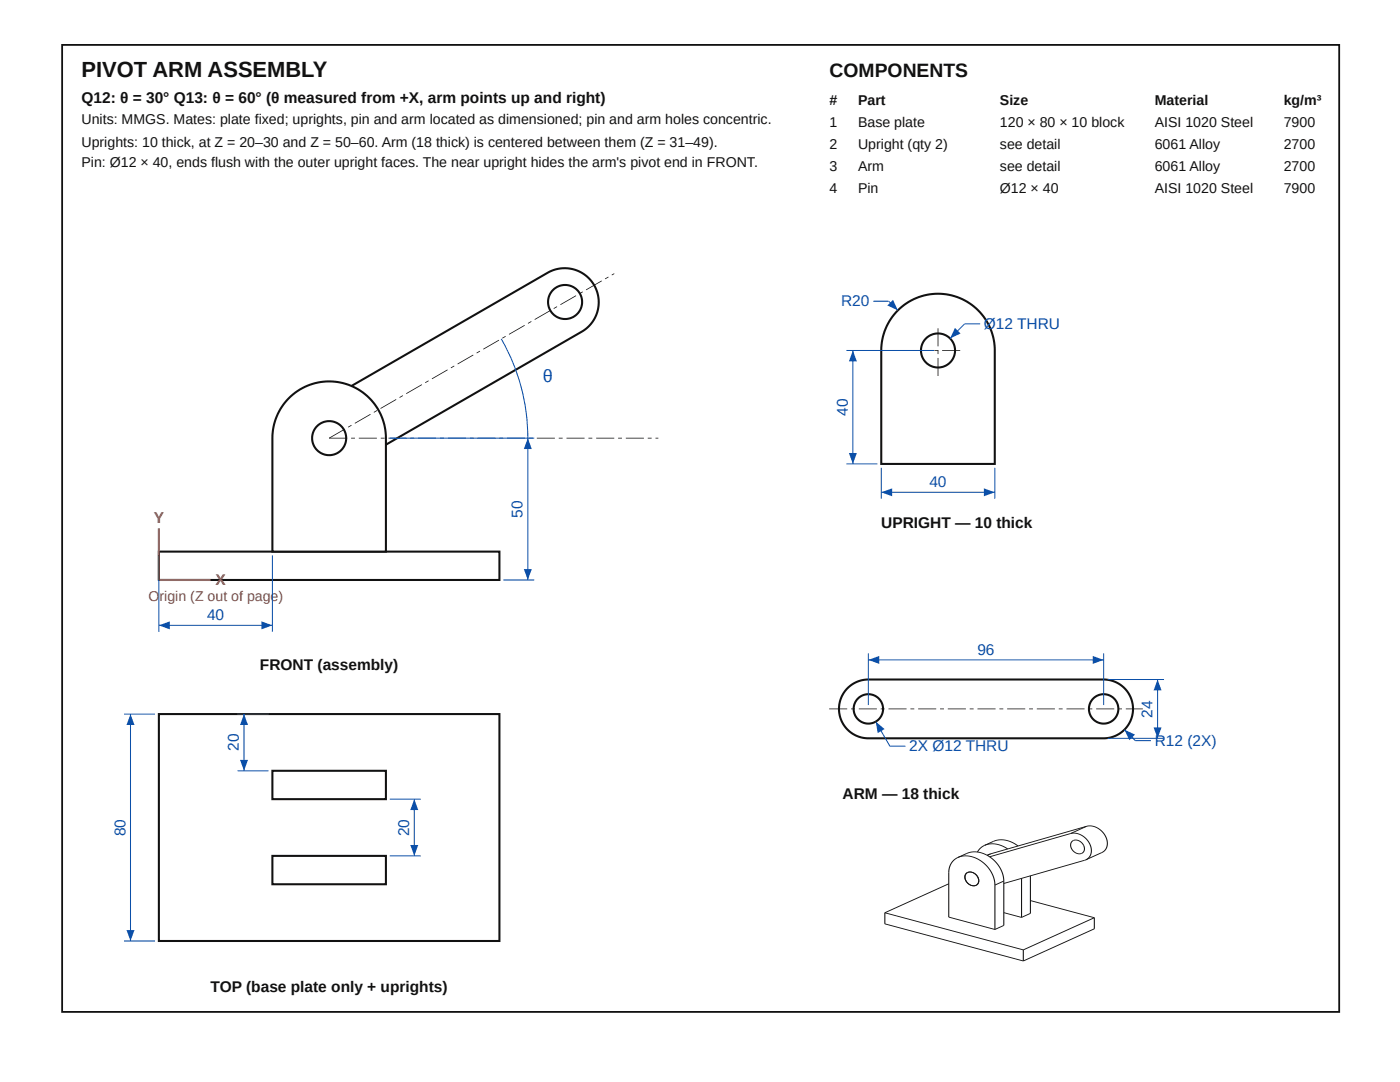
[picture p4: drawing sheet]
<svg xmlns="http://www.w3.org/2000/svg" width="279mm" height="216mm" viewBox="0 0 279 216" stroke-linecap="round" stroke-linejoin="round" font-family="sans-serif">
<g fill="none" stroke="#111" stroke-width=".41">
<path d="M60.9 82.6l1.4-1.1 47.1-27.1a6.8 6.8 0 0 1 9.2 2.5 6.8 6.8 0 0 1-2.4 9.2l-47.1 27.2a6.8 6.8 0 0 1-8.7-1.8 6.8 6.8 0 0 1 .5-8.9zM31.7 110.1h68v5.6h-68z"/>
<circle cx="112.8" cy="60.3" r="3.4"/>
</g>
<path d="M57.7 79.4a11.3 11.3 0 0 1 12.3-2.4 11.3 11.3 0 0 1 7 10.4v22.7h-22.6v-22.7a11.3 11.3 0 0 1 3.3-8z" fill="#fff"/>
<g fill="none" stroke="#111" stroke-width=".41">
<path d="M57.7 79.4a11.3 11.3 0 0 1 12.3-2.4 11.3 11.3 0 0 1 7 10.4v22.7h-22.6v-22.7a11.3 11.3 0 0 1 3.3-8z"/>
<circle cx="65.7" cy="87.4" r="3.4"/>
</g>
<g fill="#111">
<path d="M65.7 87.4l3.1-1.8v.1l-3.1 1.8zM69.4 85.2l.7-.4 .1 .1-.7 .4zM70.8 84.4l3.1-1.8 .1 .1-3.1 1.8zM74.6 82.2l.6-.4 .1 .2-.7 .3zM75.9 81.4l3.1-1.8 .1 .2-3.1 1.8zM79.7 79.3l.7-.4v.1l-.6 .4zM81 78.5l3.2-1.8v.1l-3.1 1.8zM84.8 76.3l.7-.4 .1 .1-.7 .4zM86.2 75.5l3.1-1.8 .1 .2-3.2 1.8zM90 73.3l.6-.3 .1 .1-.7 .4zM91.3 72.6l3.1-1.8 .1 .1-3.1 1.8zM95.1 70.4l.6-.4 .1 .1-.6 .4zM96.4 69.6l3.1-1.8 .1 .1-3.1 1.8zM100.2 67.4l.7-.4 .1 .2-.7 .4zM101.5 66.7l3.2-1.9v.2l-3.1 1.8zM105.3 64.5l.7-.4 .1 .1-.7 .4zM106.7 63.7l3.1-1.8 .1 .1-3.1 1.8zM110.5 61.5l.6-.4 .1 .2-.7 .3zM111.8 60.7l3.1-1.8 .1 .2-3.1 1.8zM115.6 58.5l.7-.3v.1l-.6 .4zM116.9 57.8l3.2-1.8v.1l-3.1 1.8zM120.7 55.6l.7-.4 .1 .1-.7 .4zM122.1 54.8l.4-.3 .1 .2-.5 .2z"/>
<path d="M65.7 87.4h3.6v.1h-3.6zM70.1 87.4h.7v.1h-.7zM71.6 87.4h3.6v.1h-3.6zM76 87.4h.8v.1h-.8zM77.5 87.4h3.6v.1h-3.6zM81.9 87.4h.8v.1h-.8zM83.5 87.4h3.6v.1h-3.6zM87.8 87.4h.8v.1h-.8zM89.4 87.4h3.6v.1h-3.6zM93.8 87.4h.7v.1h-.7zM95.3 87.4h3.6v.1h-3.6zM99.7 87.4h.7v.1h-.7zM101.2 87.4h3.6v.1h-3.6zM105.6 87.4h.8v.1h-.8zM107.1 87.4h3.6v.1h-3.6zM111.5 87.4h.8v.1h-.8zM113.1 87.4h3.6v.1h-3.6zM117.4 87.4h.8v.1h-.8zM119 87.4h3.6v.1h-3.6zM123.4 87.4h.7v.1h-.7zM124.9 87.4h3.6v.1h-3.6zM129.3 87.4h.7v.1h-.7zM130.8 87.4h.6v.1h-.6z"/>
</g>
<path d="M100 67.6a39.6 39.6 0 0 1 5.3 19.8M31.7 124.8h22.7" fill="none" stroke="#0b4fa8" stroke-width=".21"/>
<path d="M31.7 105.4v10.3h10.3" fill="none" stroke="#c0392b" stroke-width=".41"/>
<path d="M31.7 110.8v15.3M54.4 110.8v15.3" fill="none" stroke="#0b4fa8" stroke-width=".2"/>
<g fill="#0b4fa8">
<path d="M31.7 124.8l2.2-.8v1.6z"/>
<path d="M52.2 124l2.2 .8-2.2 .8z"/>
</g>
<path d="M77.8 87.4h28.8M100.4 115.7h6.2" fill="none" stroke="#0b4fa8" stroke-width=".2"/>
<path d="M105.3 87.4v28.3" fill="none" stroke="#0b4fa8" stroke-width=".21"/>
<g fill="#0b4fa8">
<path d="M104.5 113.6h1.6l-.8 2.1z"/>
<path d="M105.3 87.4l.8 2.2h-1.6z"/>
</g>
<path d="M31.7 142.5h68v45.3h-68zM54.4 153.8h22.6v5.7h-22.6zM54.4 170.8h22.6v5.6h-22.6z" fill="none" stroke="#111" stroke-width=".41"/>
<path d="M24.8 142.5h6.1M24.8 187.8h6.1" fill="none" stroke="#0b4fa8" stroke-width=".2"/>
<path d="M26 142.5v45.3" fill="none" stroke="#0b4fa8" stroke-width=".21"/>
<g fill="#0b4fa8">
<path d="M25.2 185.6h1.6l-.8 2.2z"/>
<path d="M26 142.5l.8 2.2h-1.6z"/>
</g>
<path d="M47.4 142.5h6.2M47.4 153.8h6.2" fill="none" stroke="#0b4fa8" stroke-width=".2"/>
<path d="M48.7 142.5v11.3" fill="none" stroke="#0b4fa8" stroke-width=".21"/>
<g fill="#0b4fa8">
<path d="M48.7 142.5l.8 2.2h-1.6z"/>
<path d="M47.9 151.6h1.6l-.8 2.2z"/>
</g>
<path d="M77.8 159.5h6.2M77.8 170.8h6.2" fill="none" stroke="#0b4fa8" stroke-width=".2"/>
<path d="M82.7 159.5v11.3" fill="none" stroke="#0b4fa8" stroke-width=".21"/>
<g fill="#0b4fa8">
<path d="M82.7 159.5l.8 2.1h-1.6z"/>
<path d="M81.9 168.6h1.6l-.8 2.2z"/>
</g>
<g fill="none" stroke="#111" stroke-width=".41">
<path d="M179.2 61.9a11.3 11.3 0 0 1 12.3-2.4 11.3 11.3 0 0 1 7 10.4v22.7h-22.6v-22.7a11.3 11.3 0 0 1 3.3-8z"/>
<circle cx="187.2" cy="69.9" r="3.4"/>
</g>
<g fill="#111">
<path d="M182.1 69.9h3.6v.1h-3.6zM186.5 69.9h.8v.1h-.8zM188 69.9h3.6v.1h-3.6z"/>
<path d="M187.1 71.4h.2v3.6h-.2zM187.1 69.9h.2v.8h-.2zM187.1 65.5h.2v3.6h-.2z"/>
</g>
<path d="M175.9 93.3v6.2M198.5 93.3v6.2" fill="none" stroke="#0b4fa8" stroke-width=".2"/>
<path d="M175.9 98.2h22.6" fill="none" stroke="#0b4fa8" stroke-width=".21"/>
<g fill="#0b4fa8">
<path d="M175.9 98.2l2.1-.8v1.6z"/>
<path d="M196.4 97.4l2.1 .8-2.1 .8z"/>
</g>
<path d="M168.9 69.9h17.5M168.9 92.6h6.2" fill="none" stroke="#0b4fa8" stroke-width=".2"/>
<path d="M170.2 69.9v22.7" fill="none" stroke="#0b4fa8" stroke-width=".21"/>
<g fill="#0b4fa8">
<path d="M169.4 90.4h1.6l-.8 2.2z"/>
<path d="M170.2 69.9l.8 2.2h-1.6z"/>
</g>
<path d="M192.5 64.6l-2.9 2.9" fill="none" stroke="#0b4fa8" stroke-width=".21"/>
<path d="M190.6 65.4l1.1 1.2-2.1 .9z" fill="#0b4fa8"/>
<path d="M177.4 60.1l1.8 1.8M192.5 64.6h3.1" fill="none" stroke="#0b4fa8" stroke-width=".21"/>
<path d="M177.1 61l1.1-1.2 1 2.1z" fill="#0b4fa8"/>
<path d="M174.3 60.1h3.1" fill="none" stroke="#0b4fa8" stroke-width=".21"/>
<g fill="none" stroke="#111" stroke-width=".41">
<path d="M169.2 137.3a5.9 5.9 0 0 1 4.1-1.7h47a5.9 5.9 0 0 1 5.8 5.9 5.9 5.9 0 0 1-5.8 5.8h-47a5.9 5.9 0 0 1-5.4-3.6 5.9 5.9 0 0 1 1.3-6.4z"/>
<circle cx="173.3" cy="141.5" r="2.93"/>
<circle cx="220.3" cy="141.5" r="2.93"/>
</g>
<path d="M165.5 141.4h3.6v.1h-3.6zM169.8 141.4h.8v.1h-.8zM171.4 141.4h3.6v.1h-3.6zM175.8 141.4h.7v.1h-.7zM177.3 141.4h3.6v.1h-3.6zM181.7 141.4h.8v.1h-.8zM183.2 141.4h3.6v.1h-3.6zM187.6 141.4h.8v.1h-.8zM189.2 141.4h3.6v.1h-3.6zM193.5 141.4h.8v.1h-.8zM195.1 141.4h3.6v.1h-3.6zM199.5 141.4h.7v.1h-.7zM201 141.4h3.6v.1h-3.6zM205.4 141.4h.7v.1h-.7zM206.9 141.4h3.6v.1h-3.6zM211.3 141.4h.8v.1h-.8zM212.8 141.4h3.6v.1h-3.6zM217.2 141.4h.8v.1h-.8zM218.8 141.4h3.6v.1h-3.6zM223.1 141.4h.8v.1h-.8zM224.7 141.4h3.4v.1h-3.4z" fill="#111"/>
<path d="M173.3 130.4v10.3M220.3 130.4v10.3" fill="none" stroke="#0b4fa8" stroke-width=".2"/>
<path d="M173.3 131.7h47" fill="none" stroke="#0b4fa8" stroke-width=".21"/>
<g fill="#0b4fa8">
<path d="M173.3 131.7l2.2-.8v1.6z"/>
<path d="M218.1 130.9l2.2 .8-2.2 .8z"/>
</g>
<path d="M221 135.6h11.3M221 147.3h11.3" fill="none" stroke="#0b4fa8" stroke-width=".2"/>
<path d="M231 135.6v11.7" fill="none" stroke="#0b4fa8" stroke-width=".21"/>
<g fill="#0b4fa8">
<path d="M230.2 145.1h1.6l-.8 2.2z"/>
<path d="M231 135.6l.8 2.2h-1.6z"/>
</g>
<path d="M174.8 144l2.8 4.9" fill="none" stroke="#0b4fa8" stroke-width=".21"/>
<path d="M174.8 144l1.7 1.5-1.3 .8z" fill="#0b4fa8"/>
<path d="M177.6 148.9h3.1M224.4 145.6l2.2 2.2" fill="none" stroke="#0b4fa8" stroke-width=".21"/>
<path d="M224.4 145.6l2.1 1-1.1 1.1z" fill="#0b4fa8"/>
<path d="M226.6 147.8h3.1" fill="none" stroke="#0b4fa8" stroke-width=".21"/>
<g fill="none" stroke="#141414" stroke-width=".2">
<path d="M189.3 176.4l-12.7 5.7M191.2 171.1l2-.9 .9-.2 1.4 .1 1.4 .5 1.4 1 1.1 1.2 .7 1.5 .2 1.5M191.2 171.1l1.1-.3 1.2 .1 1.3 .4 1.2 .7 1.1 .9 .8 1.2 .5 1.3 .2 1.2M191.2 171.1l-1.2 1-.6 1.4-.1 9.5 9.3 2.5M192.9 174.3l.4-.3h.5l1 .5 .5 1.1v.5l-.2 .4-.5 .2h-.5l-1-.5-.5-1v-.5zM196.5 168.7l2.1-.9 1.3-.2 1.6 .3 1.7 .9M196.5 168.7l1.1-.3h1.1l1.2 .4 1.2 .6M196.5 168.7l-.8 .5-.6 .8M197.7 170.4l-.3 .1M197.7 170.4l-.7 .3M198.6 176.6v8.9M200.3 175.8v8.9l-1.7 .8"/>
<path d="M200.3 175.8l-1.7 .8M203.9 175.3v7.8M205.6 179.7l12.8 3.4M205.6 174.8v7.5l-1.7 .8M213.7 166.3h.9l1.1 .3 .9 .6 .8 .9 .4 1.1v1l-.4 .8-.7 .6M213.7 166.3l-16.2 4.7M214 167.9l.3-.2 .5-.1 1.1 .6 .5 1v.5l-.3 .4-.4 .2-.5 .1-1-.6-.5-1v-.5zM216.7 171.6l-16.4 4.7M216.9 164.9h1.3l1.5 .8 .9 1.2 .4 1.5-.2 .9-.6 .6-3.5 1.7M216.9 164.9l-19.2 5.5M216.9 164.9l-3.2 1.4M176.6 182.1v2.2l27.6 7.5"/>
<path d="M176.6 182.1l27.6 7.4M200.3 182.1l3.6 1M204.2 189.5v2.3M218.4 183.1v2.2l-14.2 6.5M218.4 183.1l-14.2 6.4"/>
</g>
<path d="M12.4 9h254.9v192.9h-254.9z" fill="none" stroke="#111" stroke-width=".36"/>
<text font-size="4.4" fill="#111" x="16.3" y="15.4">PIVOT ARM ASSEMBLY</text>
<text font-size="3.9" fill="#111" x="165.6" y="15.4">COMPONENTS</text>
<text font-size="3.6" fill="#0b4fa8" x="108.3" y="76.3">θ</text>
<g font-size="3.1" fill="#111">
<text x="16.3" y="20.5">Q12: θ = 30° Q13: θ = 60° (θ measured from +X, arm points up and right)</text>
<text x="175.9" y="105.4">UPRIGHT — 10 thick</text>
<text x="51.9" y="133.7">FRONT (assembly)</text>
<text x="168.1" y="159.5">ARM — 18 thick</text>
<text x="42" y="197.8">TOP (base plate only + uprights)</text>
</g>
<g font-size="3.1" fill="#0b4fa8">
<text x="167.8" y="61.1">R20</text>
<text x="196.4" y="65.7">Ø12 THRU</text>
<text x="169.2" y="83" transform="rotate(-90 169.2 83)">40</text>
<text x="185.5" y="97.2">40</text>
<text x="104.3" y="103.3" transform="rotate(-90 104.3 103.3)">50</text>
<text x="41.3" y="123.8">40</text>
<text x="195.1" y="130.6">96</text>
<text x="230" y="143.2" transform="rotate(-90 230 143.2)">24</text>
<text x="47.7" y="149.9" transform="rotate(-90 47.7 149.9)">20</text>
<text x="181.5" y="149.9">2X Ø12 THRU</text>
<text x="230.4" y="148.8">R12 (2X)</text>
<text x="25" y="166.8" transform="rotate(-90 25 166.8)">80</text>
<text x="81.7" y="166.8" transform="rotate(-90 81.7 166.8)">20</text>
</g>
<g font-size="3.1" fill="#c0392b">
<text x="30.7" y="104.4">Y</text>
<text x="43" y="116.8">X</text>
</g>
<g font-size="2.8" fill="#111">
<text x="165.6" y="21">#</text>
<text x="171.2" y="21">Part</text>
<text x="199.6" y="21">Size</text>
<text x="230.4" y="21">Material</text>
<text x="256.2" y="21">kg/m³</text>
<text x="16.3" y="29.3">Uprights: 10 thick, at Z = 20–30 and Z = 50–60. Arm (18 thick) is centered between them (Z = 31–49).</text>
<text x="16.3" y="24.7">Units: MMGS. Mates: plate fixed; uprights, pin and arm located as dimensioned; pin and arm holes concentric.</text>
<text x="165.6" y="25.4">1</text>
<text x="165.6" y="29.8">2</text>
<text x="171.2" y="25.4">Base plate</text>
<text x="171.2" y="29.8">Upright (qty 2)</text>
<text x="199.6" y="25.4">120 × 80 × 10 block</text>
<text x="199.6" y="29.8">see detail</text>
<text x="230.4" y="25.4">AISI 1020 Steel</text>
<text x="230.4" y="29.8">6061 Alloy</text>
<text x="256.2" y="25.4">7900</text>
<text x="256.2" y="29.8">2700</text>
<text x="16.3" y="33.4">Pin: Ø12 × 40, ends flush with the outer upright faces. The near upright hides the arm's pivot end in FRONT.</text>
<text x="165.6" y="34.2">3</text>
<text x="171.2" y="34.2">Arm</text>
<text x="199.6" y="34.2">see detail</text>
<text x="230.4" y="34.2">6061 Alloy</text>
<text x="256.2" y="34.2">2700</text>
<text x="165.6" y="38.5">4</text>
<text x="171.2" y="38.5">Pin</text>
<text x="199.6" y="38.5">Ø12 × 40</text>
<text x="230.4" y="38.5">AISI 1020 Steel</text>
<text x="256.2" y="38.5">7900</text>
</g>
<g font-size="2.8" fill="#c0392b">
<text x="29.6" y="119.8">O</text>
<text x="31.8" y="119.8">rigin (Z out of page)</text>
</g>
</svg>
